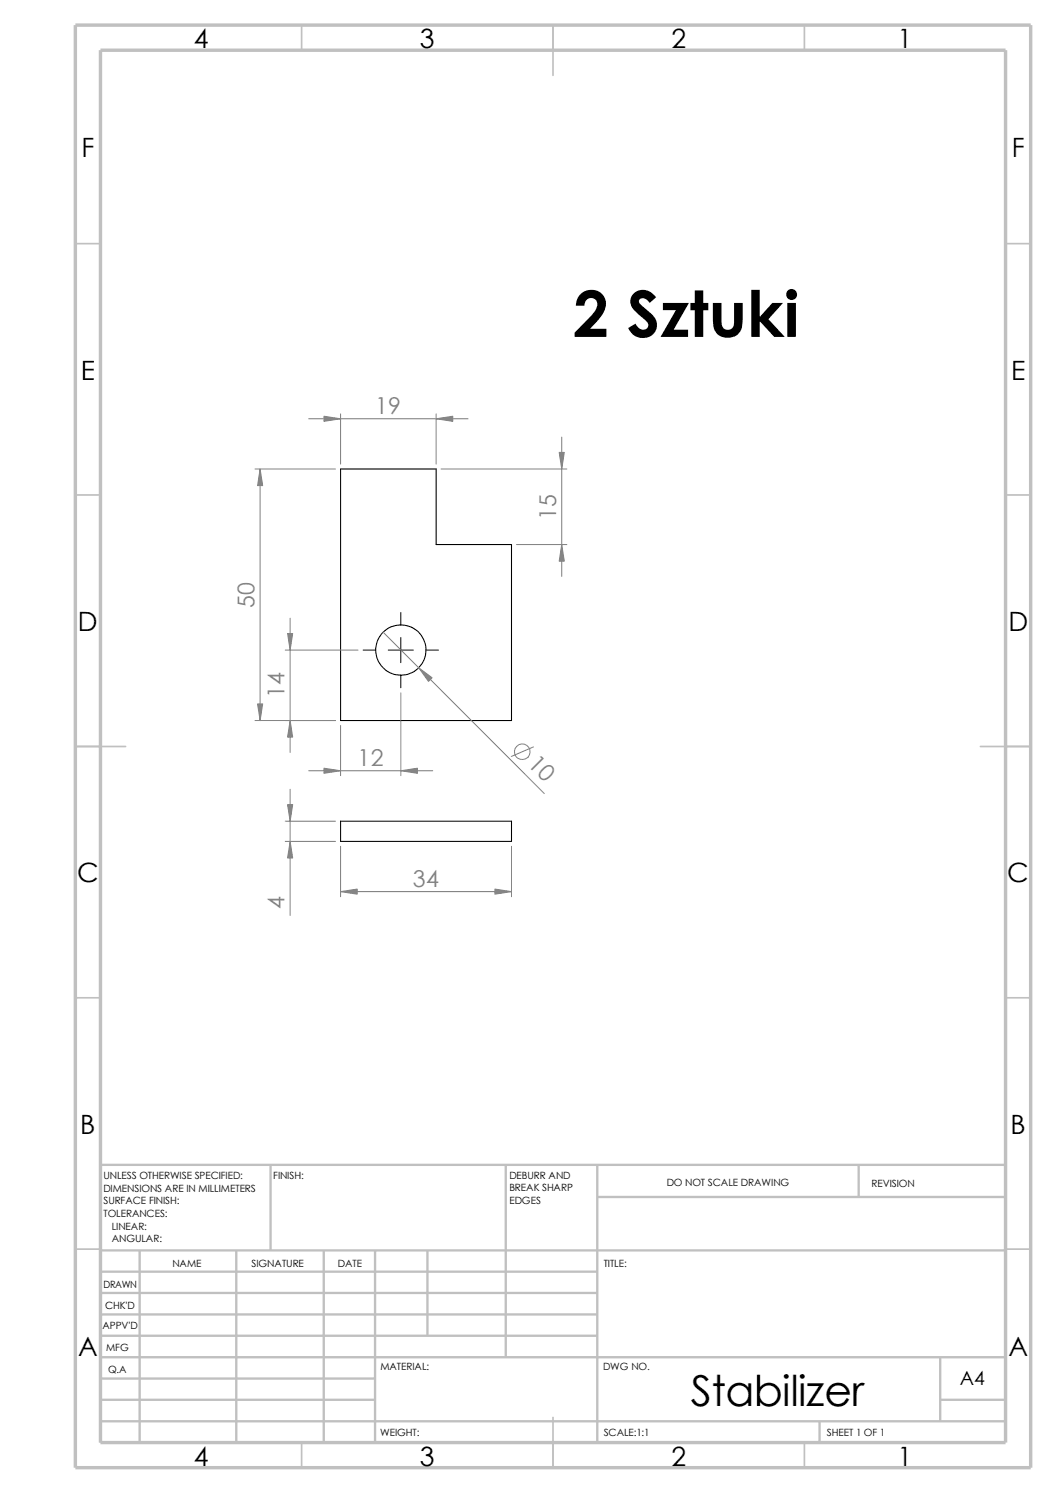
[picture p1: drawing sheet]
<svg xmlns="http://www.w3.org/2000/svg" width="210mm" height="297mm" viewBox="0 0 210 297" stroke-linecap="round" stroke-linejoin="round" font-family="sans-serif">
<g fill="none" stroke="#c0c0c0" stroke-width=".34">
<path d="M60 5v5M110 5v10M160 5v5M15 48.5h5M200 48.5h5M15 98.5h5M200 98.5h5M15 148.5h10M195 148.5h10M15 198.5h5M200 198.5h5M15 248.5h5"/>
<path d="M200 248.5h5M60 287v5M110 282v10M160 287v5"/>
</g>
<g fill="none" stroke="#c0c0c0" stroke-width=".47">
<path d="M53.8 231.7v17.1M100.6 231.7v38.3M118.8 238.1h81.2M118.8 231.7v55.3M170.8 231.7v6.4M200 231.7h-180v55.3M20 253h98.8M20 257.2h98.8M20 248.8h180M27.8 248.8v38.2M47 248.8v38.2M64.4 248.8v38.2"/>
<path d="M74.6 248.8v38.2M85 248.8v16.9M20 278.5h54.6M20 270h180M20 274.2h54.6M20 261.5h98.8M20 265.7h98.8M187 278.5h13M187 270v12.7M20 282.7h180M163 282.7v4.3"/>
</g>
<path d="M15 5h190v287h-190zM20 10h180v277h-180z" fill="none" stroke="#c0c0c0" stroke-width=".68" stroke-linecap="butt"/>
<g fill="none" stroke="#000" stroke-width=".21">
<path d="M67.7 93.3h19v15h15v35h-34zM67.7 163.4h34v4h-34z"/>
<circle cx="79.7" cy="129.3" r="5"/>
</g>
<g fill="none" stroke="#808080" stroke-width=".2">
<path d="M50.7 93.3h16M51.7 93.3v50M61.4 83.3h31.7M67.7 82.3v10M86.7 82.3v10M87.7 93.3h25M111.7 87v27.7M102.7 108.3h10M56.7 129.3h14.5M57.7 123v26.7M76.2 125.8l32 32.1M79.7 137.8v16.5"/>
<path d="M50.7 143.3h16M57.7 157v25.1M61.4 153.3h24.7M67.7 144.3v10M106.1 148.6l-4.4 1.9M56.7 163.4h10M56.7 167.4h10M67.7 177.4h34M67.7 168.4v10M101.7 168.4v10"/>
<circle cx="103.9" cy="149.6" r="1.57"/>
</g>
<g fill="#808080" stroke="#808080" stroke-width=".2">
<path d="M67.7 177.4l3.3-.5v1z"/>
<path d="M98.4 176.9l3.3 .5-3.3 .5z"/>
<path d="M57.2 160.1h1l-.5 3.3z"/>
<path d="M57.7 167.4l.5 3.3h-1z"/>
<path d="M111.2 90h1l-.5 3.3z"/>
<path d="M64.4 82.8l3.3 .5-3.3 .5z"/>
<path d="M111.7 108.3l.5 3.3h-1z"/>
<path d="M83.3 132.8l2.6 2-.7 .8z"/>
<path d="M79.7 153.3l3.3-.5v1z"/>
<path d="M64.4 152.8l3.3 .5-3.3 .5z"/>
<path d="M51.2 140h1l-.5 3.3z"/>
<path d="M86.7 83.3l3.3-.5v1z"/>
<path d="M51.7 93.3l.5 3.3h-1z"/>
<path d="M57.2 126h1l-.5 3.3z"/>
<path d="M57.7 143.3l.5 3.3h-1z"/>
</g>
<path d="M72.2 129.3h2.5M77.2 129.3h5M79.7 121.8v2.5M79.7 126.8v5M79.7 134.3v2.5M84.7 129.3h2.5" fill="none" stroke="#000" stroke-width=".2"/>
<text font-size="12.7" x="114" y="67">2 Sztuki</text>
<text font-size="8.5" x="137.4" y="279.7">Stabilizer</text>
<g font-size="5.3">
<text x="38.5" y="9.6">4</text>
<text x="83.5" y="9.6">3</text>
<text x="133.5" y="9.6">2</text>
<text x="178.5" y="9.6">1</text>
<text x="16.2" y="31.3">F</text>
<text x="201.2" y="31.3">F</text>
<text x="16" y="75.6">E</text>
<text x="201.1" y="75.6">E</text>
<text x="15.5" y="125.6">D</text>
<text x="200.6" y="125.6">D</text>
<text x="15.3" y="175.6">C</text>
<text x="200.3" y="175.6">C</text>
<text x="16" y="225.6">B</text>
<text x="201" y="225.6">B</text>
<text x="15.5" y="269.8">A</text>
<text x="200.5" y="269.8">A</text>
<text x="38.5" y="291.6">4</text>
<text x="83.5" y="291.6">3</text>
<text x="133.5" y="291.6">2</text>
<text x="178.5" y="291.6">1</text>
</g>
<g font-size="4.6" fill="#808080">
<text x="74.6" y="82.4">19</text>
<text x="110.6" y="103.4" transform="rotate(-90 110.6 103.4)">15</text>
<text x="50.6" y="120.9" transform="rotate(-90 50.6 120.9)">50</text>
<text x="56.6" y="138.9" transform="rotate(-90 56.6 138.9)">14</text>
<text x="71.1" y="152.4">12</text>
<text x="104.8" y="152.2" transform="rotate(45 104.8 152.2)">10</text>
<text x="82.1" y="176.4">34</text>
<text x="56.6" y="180.8" transform="rotate(-90 56.6 180.8)">4</text>
</g>
<text font-size="3.9" x="190.9" y="275.5">A4</text>
<g font-size="2">
<text x="20.6" y="234.6">UNLESS OTHERWISE SPECIFIED:</text>
<text x="20.6" y="237.1">DIMENSIONS ARE IN MILLIMETERS</text>
<text x="20.6" y="239.6">SURFACE FINISH:</text>
<text x="54.4" y="234.6">FINISH:</text>
<text x="101.3" y="239.5">EDGES</text>
<text x="101.3" y="234.5">DEBURR AND</text>
<text x="101.3" y="237">BREAK SHARP</text>
<text x="132.6" y="236">DO NOT SCALE DRAWING</text>
<text x="173.3" y="236.2">REVISION</text>
<text x="20.6" y="242.1">TOLERANCES:</text>
<text x="22.2" y="244.6">LINEAR:</text>
<text x="22.2" y="247.1">ANGULAR:</text>
<text x="50" y="252">SIGNATURE</text>
<text x="67.2" y="252">DATE</text>
<text x="120.1" y="252">TITLE:</text>
<text x="20.6" y="256.2">DRAWN</text>
<text x="34.3" y="252.1">NAME</text>
<text x="20.9" y="260.4">CHK'D</text>
<text x="20.4" y="264.5">APPV'D</text>
<text x="21.1" y="268.8">MFG</text>
<text x="21.5" y="273.1">Q.A</text>
<text x="75.6" y="272.5">MATERIAL:</text>
<text x="119.9" y="272.5">DWG NO.</text>
<text x="75.6" y="285.6">WEIGHT:</text>
<text x="120.1" y="285.6">SCALE:1:1</text>
<text x="164.5" y="285.6">SHEET 1 OF 1</text>
</g>
</svg>
